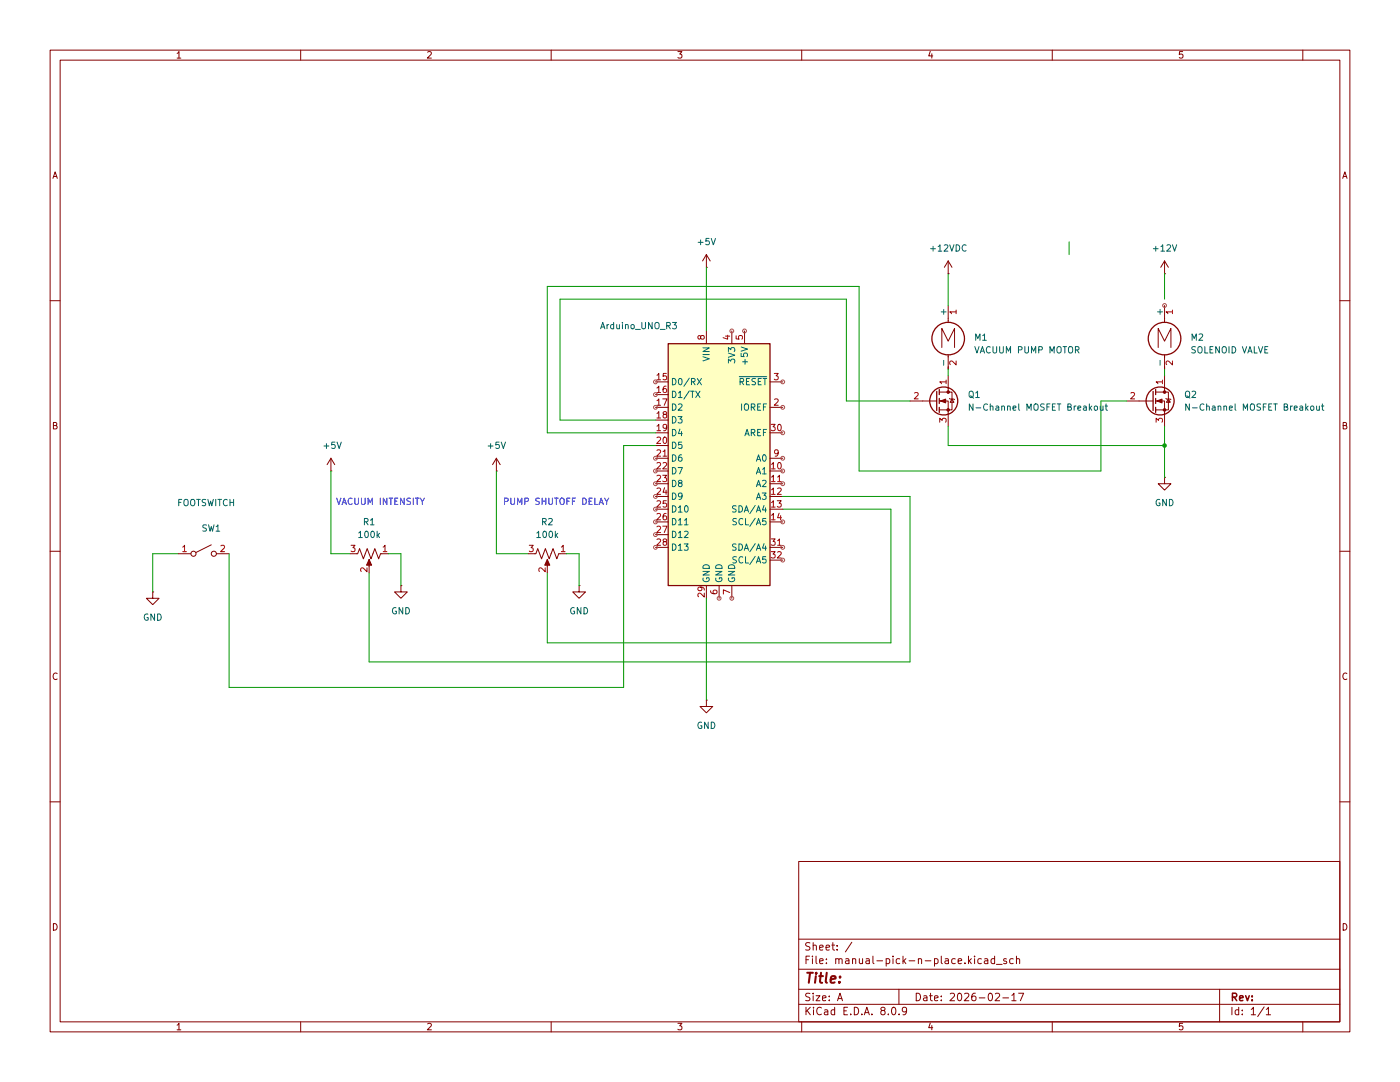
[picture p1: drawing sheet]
(kicad_sch
 (version 20231120)
 (generator "eeschema")
 (generator_version "8.0")
 (paper "A")
 (title_block
  (date "2026-02-17"))
 (lib_symbols
  (symbol "Device:R_Potentiometer_US"
   (pin_names
    (offset 1.016) hide) (exclude_from_sim no) (in_bom yes) (on_board yes)
   (property "Reference" "RV" (at -4.445 0 90) (effects (font (size 1.27 1.27))))
   (property "Value" "R_Potentiometer_US" (at -2.54 0 90) (effects (font (size 1.27 1.27))))
   (property "Footprint" "" (at 0 0 0) (effects (font (size 1.27 1.27)) (hide yes)))
   (property "Datasheet" "~" (at 0 0 0) (effects (font (size 1.27 1.27)) (hide yes)))
   (property "Description" "Potentiometer, US symbol" (at 0 0 0) (effects (font (size 1.27 1.27)) (hide yes)))
   (symbol "R_Potentiometer_US_0_1"
    (polyline (pts (xy 0 -2.286) (xy 0 -2.54)) (stroke (width 0) (type default)) (fill (type none)))
    (polyline (pts (xy 0 2.54) (xy 0 2.286)) (stroke (width 0) (type default)) (fill (type none)))
    (polyline (pts (xy 2.54 0) (xy 1.524 0)) (stroke (width 0) (type default)) (fill (type none)))
    (polyline (pts (xy 1.143 0) (xy 2.286 0.508) (xy 2.286 -0.508) (xy 1.143 0)) (stroke (width 0) (type default)) (fill (type outline)))
    (polyline (pts (xy 0 -0.762) (xy 1.016 -1.143) (xy 0 -1.524) (xy -1.016 -1.905) (xy 0 -2.286)) (stroke (width 0) (type default)) (fill (type none)))
    (polyline (pts (xy 0 0.762) (xy 1.016 0.381) (xy 0 0) (xy -1.016 -0.381) (xy 0 -0.762)) (stroke (width 0) (type default)) (fill (type none)))
    (polyline (pts (xy 0 2.286) (xy 1.016 1.905) (xy 0 1.524) (xy -1.016 1.143) (xy 0 0.762)) (stroke (width 0) (type default)) (fill (type none))))
   (symbol "R_Potentiometer_US_1_1"
    (pin passive line (at 0 3.81 270) (length 1.27) (name "1" (effects (font (size 1.27 1.27)))) (number "1" (effects (font (size 1.27 1.27)))))
    (pin passive line (at 3.81 0 180) (length 1.27) (name "2" (effects (font (size 1.27 1.27)))) (number "2" (effects (font (size 1.27 1.27)))))
    (pin passive line (at 0 -3.81 90) (length 1.27) (name "3" (effects (font (size 1.27 1.27)))) (number "3" (effects (font (size 1.27 1.27)))))))
  (symbol "MCU_Module:Arduino_UNO_R3" (exclude_from_sim no) (in_bom yes) (on_board yes)
   (property "Reference" "A" (at -10.16 23.495 0) (effects (font (size 1.27 1.27)) (justify left bottom)))
   (property "Value" "Arduino_UNO_R3" (at 5.08 -26.67 0) (effects (font (size 1.27 1.27)) (justify left top)))
   (property "Footprint" "Module:Arduino_UNO_R3" (at 0 0 0) (effects (font (size 1.27 1.27)
    (italic yes)) (hide yes)))
   (property "Datasheet" "https://www.arduino.cc/en/Main/arduinoBoardUno" (at 0 0 0) (effects (font (size 1.27 1.27)) (hide yes)))
   (property "Description" "Arduino UNO Microcontroller Module, release 3" (at 0 0 0) (effects (font (size 1.27 1.27)) (hide yes)))
   (symbol "Arduino_UNO_R3_0_1"
    (rectangle (start -10.16 22.86) (end 10.16 -25.4) (stroke (width 0.254) (type default)) (fill (type background))))
   (symbol "Arduino_UNO_R3_1_1"
    (pin no_connect line (at -10.16 -20.32 0) (length 2.54) hide (name "NC" (effects (font (size 1.27 1.27)))) (number "1" (effects (font (size 1.27 1.27)))))
    (pin bidirectional line (at 12.7 -2.54 180) (length 2.54) (name "A1" (effects (font (size 1.27 1.27)))) (number "10" (effects (font (size 1.27 1.27)))))
    (pin bidirectional line (at 12.7 -5.08 180) (length 2.54) (name "A2" (effects (font (size 1.27 1.27)))) (number "11" (effects (font (size 1.27 1.27)))))
    (pin bidirectional line (at 12.7 -7.62 180) (length 2.54) (name "A3" (effects (font (size 1.27 1.27)))) (number "12" (effects (font (size 1.27 1.27)))))
    (pin bidirectional line (at 12.7 -10.16 180) (length 2.54) (name "SDA/A4" (effects (font (size 1.27 1.27)))) (number "13" (effects (font (size 1.27 1.27)))))
    (pin bidirectional line (at 12.7 -12.7 180) (length 2.54) (name "SCL/A5" (effects (font (size 1.27 1.27)))) (number "14" (effects (font (size 1.27 1.27)))))
    (pin bidirectional line (at -12.7 15.24 0) (length 2.54) (name "D0/RX" (effects (font (size 1.27 1.27)))) (number "15" (effects (font (size 1.27 1.27)))))
    (pin bidirectional line (at -12.7 12.7 0) (length 2.54) (name "D1/TX" (effects (font (size 1.27 1.27)))) (number "16" (effects (font (size 1.27 1.27)))))
    (pin bidirectional line (at -12.7 10.16 0) (length 2.54) (name "D2" (effects (font (size 1.27 1.27)))) (number "17" (effects (font (size 1.27 1.27)))))
    (pin bidirectional line (at -12.7 7.62 0) (length 2.54) (name "D3" (effects (font (size 1.27 1.27)))) (number "18" (effects (font (size 1.27 1.27)))))
    (pin bidirectional line (at -12.7 5.08 0) (length 2.54) (name "D4" (effects (font (size 1.27 1.27)))) (number "19" (effects (font (size 1.27 1.27)))))
    (pin output line (at 12.7 10.16 180) (length 2.54) (name "IOREF" (effects (font (size 1.27 1.27)))) (number "2" (effects (font (size 1.27 1.27)))))
    (pin bidirectional line (at -12.7 2.54 0) (length 2.54) (name "D5" (effects (font (size 1.27 1.27)))) (number "20" (effects (font (size 1.27 1.27)))))
    (pin bidirectional line (at -12.7 0 0) (length 2.54) (name "D6" (effects (font (size 1.27 1.27)))) (number "21" (effects (font (size 1.27 1.27)))))
    (pin bidirectional line (at -12.7 -2.54 0) (length 2.54) (name "D7" (effects (font (size 1.27 1.27)))) (number "22" (effects (font (size 1.27 1.27)))))
    (pin bidirectional line (at -12.7 -5.08 0) (length 2.54) (name "D8" (effects (font (size 1.27 1.27)))) (number "23" (effects (font (size 1.27 1.27)))))
    (pin bidirectional line (at -12.7 -7.62 0) (length 2.54) (name "D9" (effects (font (size 1.27 1.27)))) (number "24" (effects (font (size 1.27 1.27)))))
    (pin bidirectional line (at -12.7 -10.16 0) (length 2.54) (name "D10" (effects (font (size 1.27 1.27)))) (number "25" (effects (font (size 1.27 1.27)))))
    (pin bidirectional line (at -12.7 -12.7 0) (length 2.54) (name "D11" (effects (font (size 1.27 1.27)))) (number "26" (effects (font (size 1.27 1.27)))))
    (pin bidirectional line (at -12.7 -15.24 0) (length 2.54) (name "D12" (effects (font (size 1.27 1.27)))) (number "27" (effects (font (size 1.27 1.27)))))
    (pin bidirectional line (at -12.7 -17.78 0) (length 2.54) (name "D13" (effects (font (size 1.27 1.27)))) (number "28" (effects (font (size 1.27 1.27)))))
    (pin power_in line (at -2.54 -27.94 90) (length 2.54) (name "GND" (effects (font (size 1.27 1.27)))) (number "29" (effects (font (size 1.27 1.27)))))
    (pin input line (at 12.7 15.24 180) (length 2.54) (name "~{RESET}" (effects (font (size 1.27 1.27)))) (number "3" (effects (font (size 1.27 1.27)))))
    (pin input line (at 12.7 5.08 180) (length 2.54) (name "AREF" (effects (font (size 1.27 1.27)))) (number "30" (effects (font (size 1.27 1.27)))))
    (pin bidirectional line (at 12.7 -17.78 180) (length 2.54) (name "SDA/A4" (effects (font (size 1.27 1.27)))) (number "31" (effects (font (size 1.27 1.27)))))
    (pin bidirectional line (at 12.7 -20.32 180) (length 2.54) (name "SCL/A5" (effects (font (size 1.27 1.27)))) (number "32" (effects (font (size 1.27 1.27)))))
    (pin power_out line (at 2.54 25.4 270) (length 2.54) (name "3V3" (effects (font (size 1.27 1.27)))) (number "4" (effects (font (size 1.27 1.27)))))
    (pin power_out line (at 5.08 25.4 270) (length 2.54) (name "+5V" (effects (font (size 1.27 1.27)))) (number "5" (effects (font (size 1.27 1.27)))))
    (pin power_in line (at 0 -27.94 90) (length 2.54) (name "GND" (effects (font (size 1.27 1.27)))) (number "6" (effects (font (size 1.27 1.27)))))
    (pin power_in line (at 2.54 -27.94 90) (length 2.54) (name "GND" (effects (font (size 1.27 1.27)))) (number "7" (effects (font (size 1.27 1.27)))))
    (pin power_in line (at -2.54 25.4 270) (length 2.54) (name "VIN" (effects (font (size 1.27 1.27)))) (number "8" (effects (font (size 1.27 1.27)))))
    (pin bidirectional line (at 12.7 0 180) (length 2.54) (name "A0" (effects (font (size 1.27 1.27)))) (number "9" (effects (font (size 1.27 1.27)))))))
  (symbol "Motor:Motor_DC"
   (pin_names
    (offset 0)) (exclude_from_sim no) (in_bom yes) (on_board yes)
   (property "Reference" "M" (at 2.54 2.54 0) (effects (font (size 1.27 1.27)) (justify left)))
   (property "Value" "Motor_DC" (at 2.54 -5.08 0) (effects (font (size 1.27 1.27)) (justify left top)))
   (property "Footprint" "" (at 0 -2.286 0) (effects (font (size 1.27 1.27)) (hide yes)))
   (property "Datasheet" "~" (at 0 -2.286 0) (effects (font (size 1.27 1.27)) (hide yes)))
   (property "Description" "DC Motor" (at 0 0 0) (effects (font (size 1.27 1.27)) (hide yes)))
   (symbol "Motor_DC_0_0"
    (polyline (pts (xy -1.27 -3.302) (xy -1.27 0.508) (xy 0 -2.032) (xy 1.27 0.508) (xy 1.27 -3.302)) (stroke (width 0) (type default)) (fill (type none))))
   (symbol "Motor_DC_0_1"
    (circle (center 0 -1.524) (radius 3.2512) (stroke (width 0.254) (type default)) (fill (type none)))
    (polyline (pts (xy 0 -7.62) (xy 0 -7.112)) (stroke (width 0) (type default)) (fill (type none)))
    (polyline (pts (xy 0 -4.7752) (xy 0 -5.1816)) (stroke (width 0) (type default)) (fill (type none)))
    (polyline (pts (xy 0 1.7272) (xy 0 2.0828)) (stroke (width 0) (type default)) (fill (type none)))
    (polyline (pts (xy 0 2.032) (xy 0 2.54)) (stroke (width 0) (type default)) (fill (type none))))
   (symbol "Motor_DC_1_1"
    (pin passive line (at 0 5.08 270) (length 2.54) (name "+" (effects (font (size 1.27 1.27)))) (number "1" (effects (font (size 1.27 1.27)))))
    (pin passive line (at 0 -7.62 90) (length 2.54) (name "-" (effects (font (size 1.27 1.27)))) (number "2" (effects (font (size 1.27 1.27)))))))
  (symbol "Switch:SW_SPST"
   (pin_names
    (offset 0) hide) (exclude_from_sim no) (in_bom yes) (on_board yes)
   (property "Reference" "SW" (at 0 3.175 0) (effects (font (size 1.27 1.27))))
   (property "Value" "SW_SPST" (at 0 -2.54 0) (effects (font (size 1.27 1.27))))
   (property "Footprint" "" (at 0 0 0) (effects (font (size 1.27 1.27)) (hide yes)))
   (property "Datasheet" "~" (at 0 0 0) (effects (font (size 1.27 1.27)) (hide yes)))
   (property "Description" "Single Pole Single Throw (SPST) switch" (at 0 0 0) (effects (font (size 1.27 1.27)) (hide yes)))
   (symbol "SW_SPST_0_0"
    (circle (center -2.032 0) (radius 0.508) (stroke (width 0) (type default)) (fill (type none)))
    (polyline (pts (xy -1.524 0.254) (xy 1.524 1.778)) (stroke (width 0) (type default)) (fill (type none)))
    (circle (center 2.032 0) (radius 0.508) (stroke (width 0) (type default)) (fill (type none))))
   (symbol "SW_SPST_1_1"
    (pin passive line (at -5.08 0 0) (length 2.54) (name "A" (effects (font (size 1.27 1.27)))) (number "1" (effects (font (size 1.27 1.27)))))
    (pin passive line (at 5.08 0 180) (length 2.54) (name "B" (effects (font (size 1.27 1.27)))) (number "2" (effects (font (size 1.27 1.27)))))))
  (symbol "Transistor_FET:BS108"
   (pin_names hide) (exclude_from_sim no) (in_bom yes) (on_board yes)
   (property "Reference" "Q" (at 5.08 1.905 0) (effects (font (size 1.27 1.27)) (justify left)))
   (property "Value" "BS108" (at 5.08 0 0) (effects (font (size 1.27 1.27)) (justify left)))
   (property "Footprint" "Package_TO_SOT_THT:TO-92_Inline" (at 5.08 -1.905 0) (effects (font (size 1.27 1.27)
    (italic yes)) (justify left) (hide yes)))
   (property "Datasheet" "http://www.redrok.com/MOSFET_BS108_200V_250mA_8O_Vth1.5_TO-92.PDF" (at 5.08 -3.81 0) (effects (font (size 1.27 1.27)) (justify left) (hide yes)))
   (property "Description" "0.25A Id, 200V Vds, N-Channel MOSFET, TO-92" (at 0 0 0) (effects (font (size 1.27 1.27)) (hide yes)))
   (symbol "BS108_0_1"
    (polyline (pts (xy 0.254 0) (xy -2.54 0)) (stroke (width 0) (type default)) (fill (type none)))
    (polyline (pts (xy 0.254 1.905) (xy 0.254 -1.905)) (stroke (width 0.254) (type default)) (fill (type none)))
    (polyline (pts (xy 0.762 -1.27) (xy 0.762 -2.286)) (stroke (width 0.254) (type default)) (fill (type none)))
    (polyline (pts (xy 0.762 0.508) (xy 0.762 -0.508)) (stroke (width 0.254) (type default)) (fill (type none)))
    (polyline (pts (xy 0.762 2.286) (xy 0.762 1.27)) (stroke (width 0.254) (type default)) (fill (type none)))
    (polyline (pts (xy 2.54 2.54) (xy 2.54 1.778)) (stroke (width 0) (type default)) (fill (type none)))
    (polyline (pts (xy 2.54 -2.54) (xy 2.54 0) (xy 0.762 0)) (stroke (width 0) (type default)) (fill (type none)))
    (polyline (pts (xy 0.762 -1.778) (xy 3.302 -1.778) (xy 3.302 1.778) (xy 0.762 1.778)) (stroke (width 0) (type default)) (fill (type none)))
    (polyline (pts (xy 1.016 0) (xy 2.032 0.381) (xy 2.032 -0.381) (xy 1.016 0)) (stroke (width 0) (type default)) (fill (type outline)))
    (polyline (pts (xy 2.794 0.508) (xy 2.921 0.381) (xy 3.683 0.381) (xy 3.81 0.254)) (stroke (width 0) (type default)) (fill (type none)))
    (polyline (pts (xy 3.302 0.381) (xy 2.921 -0.254) (xy 3.683 -0.254) (xy 3.302 0.381)) (stroke (width 0) (type default)) (fill (type none)))
    (circle (center 1.651 0) (radius 2.794) (stroke (width 0.254) (type default)) (fill (type none)))
    (circle (center 2.54 -1.778) (radius 0.254) (stroke (width 0) (type default)) (fill (type outline)))
    (circle (center 2.54 1.778) (radius 0.254) (stroke (width 0) (type default)) (fill (type outline))))
   (symbol "BS108_1_1"
    (pin passive line (at 2.54 5.08 270) (length 2.54) (name "D" (effects (font (size 1.27 1.27)))) (number "1" (effects (font (size 1.27 1.27)))))
    (pin input line (at -5.08 0 0) (length 2.54) (name "G" (effects (font (size 1.27 1.27)))) (number "2" (effects (font (size 1.27 1.27)))))
    (pin passive line (at 2.54 -5.08 90) (length 2.54) (name "S" (effects (font (size 1.27 1.27)))) (number "3" (effects (font (size 1.27 1.27)))))))
  (symbol "power:+12V"
   (power)
   (pin_numbers hide)
   (pin_names
    (offset 0) hide) (exclude_from_sim no) (in_bom yes) (on_board yes)
   (property "Reference" "#PWR" (at 0 -3.81 0) (effects (font (size 1.27 1.27)) (hide yes)))
   (property "Value" "+12V" (at 0 3.556 0) (effects (font (size 1.27 1.27))))
   (property "Footprint" "" (at 0 0 0) (effects (font (size 1.27 1.27)) (hide yes)))
   (property "Datasheet" "" (at 0 0 0) (effects (font (size 1.27 1.27)) (hide yes)))
   (property "Description" "Power symbol creates a global label with name \"+12V\"" (at 0 0 0) (effects (font (size 1.27 1.27)) (hide yes)))
   (symbol "+12V_0_1"
    (polyline (pts (xy -0.762 1.27) (xy 0 2.54)) (stroke (width 0) (type default)) (fill (type none)))
    (polyline (pts (xy 0 0) (xy 0 2.54)) (stroke (width 0) (type default)) (fill (type none)))
    (polyline (pts (xy 0 2.54) (xy 0.762 1.27)) (stroke (width 0) (type default)) (fill (type none))))
   (symbol "+12V_1_1"
    (pin power_in line (at 0 0 90) (length 0) (name "~" (effects (font (size 1.27 1.27)))) (number "1" (effects (font (size 1.27 1.27)))))))
  (symbol "power:+5V"
   (power)
   (pin_numbers hide)
   (pin_names
    (offset 0) hide) (exclude_from_sim no) (in_bom yes) (on_board yes)
   (property "Reference" "#PWR" (at 0 -3.81 0) (effects (font (size 1.27 1.27)) (hide yes)))
   (property "Value" "+5V" (at 0 3.556 0) (effects (font (size 1.27 1.27))))
   (property "Footprint" "" (at 0 0 0) (effects (font (size 1.27 1.27)) (hide yes)))
   (property "Datasheet" "" (at 0 0 0) (effects (font (size 1.27 1.27)) (hide yes)))
   (property "Description" "Power symbol creates a global label with name \"+5V\"" (at 0 0 0) (effects (font (size 1.27 1.27)) (hide yes)))
   (symbol "+5V_0_1"
    (polyline (pts (xy -0.762 1.27) (xy 0 2.54)) (stroke (width 0) (type default)) (fill (type none)))
    (polyline (pts (xy 0 0) (xy 0 2.54)) (stroke (width 0) (type default)) (fill (type none)))
    (polyline (pts (xy 0 2.54) (xy 0.762 1.27)) (stroke (width 0) (type default)) (fill (type none))))
   (symbol "+5V_1_1"
    (pin power_in line (at 0 0 90) (length 0) (name "~" (effects (font (size 1.27 1.27)))) (number "1" (effects (font (size 1.27 1.27)))))))
  (symbol "power:GND"
   (power)
   (pin_numbers hide)
   (pin_names
    (offset 0) hide) (exclude_from_sim no) (in_bom yes) (on_board yes)
   (property "Reference" "#PWR" (at 0 -6.35 0) (effects (font (size 1.27 1.27)) (hide yes)))
   (property "Value" "GND" (at 0 -3.81 0) (effects (font (size 1.27 1.27))))
   (property "Footprint" "" (at 0 0 0) (effects (font (size 1.27 1.27)) (hide yes)))
   (property "Datasheet" "" (at 0 0 0) (effects (font (size 1.27 1.27)) (hide yes)))
   (property "Description" "Power symbol creates a global label with name \"GND\" , ground" (at 0 0 0) (effects (font (size 1.27 1.27)) (hide yes)))
   (symbol "GND_0_1"
    (polyline (pts (xy 0 0) (xy 0 -1.27) (xy 1.27 -1.27) (xy 0 -2.54) (xy -1.27 -1.27) (xy 0 -1.27)) (stroke (width 0) (type default)) (fill (type none))))
   (symbol "GND_1_1"
    (pin power_in line (at 0 0 270) (length 0) (name "~" (effects (font (size 1.27 1.27)))) (number "1" (effects (font (size 1.27 1.27))))))))
 (junction
  (at 232.41 88.9)
  (diameter 0)
  (color 0 0 0 0))
 (wire
  (pts (xy 77.47 110.49) (xy 80.01 110.49))
  (stroke (width 0) (type default)))
 (wire
  (pts (xy 99.06 93.98) (xy 99.06 110.49))
  (stroke (width 0) (type default)))
 (wire
  (pts (xy 168.91 59.69) (xy 168.91 80.01))
  (stroke (width 0) (type default)))
 (wire
  (pts (xy 232.41 88.9) (xy 232.41 95.25))
  (stroke (width 0) (type default)))
 (wire
  (pts (xy 124.46 88.9) (xy 124.46 137.16))
  (stroke (width 0) (type default)))
 (wire
  (pts (xy 189.23 88.9) (xy 232.41 88.9))
  (stroke (width 0) (type default)))
 (wire
  (pts (xy 130.81 83.82) (xy 111.76 83.82))
  (stroke (width 0) (type default)))
 (wire
  (pts (xy 140.97 53.34) (xy 140.97 66.04))
  (stroke (width 0) (type default)))
 (wire
  (pts (xy 140.97 119.38) (xy 140.97 139.7))
  (stroke (width 0) (type default)))
 (wire
  (pts (xy 73.66 114.3) (xy 73.66 132.08))
  (stroke (width 0) (type default)))
 (wire
  (pts (xy 30.48 110.49) (xy 30.48 118.11))
  (stroke (width 0) (type default)))
 (wire
  (pts (xy 80.01 110.49) (xy 80.01 116.84))
  (stroke (width 0) (type default)))
 (wire
  (pts (xy 189.23 74.93) (xy 189.23 73.66))
  (stroke (width 0) (type default)))
 (wire
  (pts (xy 189.23 85.09) (xy 189.23 88.9))
  (stroke (width 0) (type default)))
 (wire
  (pts (xy 232.41 88.9) (xy 232.41 85.09))
  (stroke (width 0) (type default)))
 (wire
  (pts (xy 109.22 57.15) (xy 171.45 57.15))
  (stroke (width 0) (type default)))
 (wire
  (pts (xy 109.22 128.27) (xy 177.8 128.27))
  (stroke (width 0) (type default)))
 (wire
  (pts (xy 232.41 73.66) (xy 232.41 74.93))
  (stroke (width 0) (type default)))
 (wire
  (pts (xy 168.91 80.01) (xy 181.61 80.01))
  (stroke (width 0) (type default)))
 (wire
  (pts (xy 66.04 93.98) (xy 66.04 110.49))
  (stroke (width 0) (type default)))
 (wire
  (pts (xy 177.8 128.27) (xy 177.8 101.6))
  (stroke (width 0) (type default)))
 (wire
  (pts (xy 156.21 99.06) (xy 181.61 99.06))
  (stroke (width 0) (type default)))
 (wire
  (pts (xy 69.85 110.49) (xy 66.04 110.49))
  (stroke (width 0) (type default)))
 (wire
  (pts (xy 45.72 110.49) (xy 45.72 137.16))
  (stroke (width 0) (type default)))
 (wire
  (pts (xy 113.03 110.49) (xy 115.57 110.49))
  (stroke (width 0) (type default)))
 (wire
  (pts (xy 124.46 137.16) (xy 45.72 137.16))
  (stroke (width 0) (type default)))
 (wire
  (pts (xy 171.45 93.98) (xy 219.71 93.98))
  (stroke (width 0) (type default)))
 (wire
  (pts (xy 177.8 101.6) (xy 156.21 101.6))
  (stroke (width 0) (type default)))
 (wire
  (pts (xy 232.41 54.61) (xy 232.41 59.69))
  (stroke (width 0) (type default)))
 (wire
  (pts (xy 109.22 114.3) (xy 109.22 128.27))
  (stroke (width 0) (type default)))
 (wire
  (pts (xy 73.66 132.08) (xy 181.61 132.08))
  (stroke (width 0) (type default)))
 (wire
  (pts (xy 219.71 80.01) (xy 224.79 80.01))
  (stroke (width 0) (type default)))
 (wire
  (pts (xy 213.36 48.26) (xy 213.36 50.8))
  (stroke (width 0) (type default)))
 (wire
  (pts (xy 30.48 110.49) (xy 35.56 110.49))
  (stroke (width 0) (type default)))
 (wire
  (pts (xy 130.81 88.9) (xy 124.46 88.9))
  (stroke (width 0) (type default)))
 (wire
  (pts (xy 105.41 110.49) (xy 99.06 110.49))
  (stroke (width 0) (type default)))
 (wire
  (pts (xy 189.23 54.61) (xy 189.23 60.96))
  (stroke (width 0) (type default)))
 (wire
  (pts (xy 109.22 86.36) (xy 109.22 57.15))
  (stroke (width 0) (type default)))
 (wire
  (pts (xy 130.81 86.36) (xy 109.22 86.36))
  (stroke (width 0) (type default)))
 (wire
  (pts (xy 181.61 132.08) (xy 181.61 99.06))
  (stroke (width 0) (type default)))
 (wire
  (pts (xy 115.57 110.49) (xy 115.57 116.84))
  (stroke (width 0) (type default)))
 (wire
  (pts (xy 171.45 57.15) (xy 171.45 93.98))
  (stroke (width 0) (type default)))
 (wire
  (pts (xy 219.71 93.98) (xy 219.71 80.01))
  (stroke (width 0) (type default)))
 (wire
  (pts (xy 111.76 59.69) (xy 168.91 59.69))
  (stroke (width 0) (type default)))
 (wire
  (pts (xy 111.76 83.82) (xy 111.76 59.69))
  (stroke (width 0) (type default)))
 (text "VACUUM INTENSITY"
  (exclude_from_sim no)
  (at 75.946 100.33 0)
  (effects (font (size 1.27 1.27))))
 (text "PUMP SHUTOFF DELAY"
  (exclude_from_sim no)
  (at 110.998 100.33 0)
  (effects (font (size 1.27 1.27))))
 (symbol
  (lib_id "Motor:Motor_DC")
  (at 189.23 66.04 0)
  (unit 1)
  (exclude_from_sim no)
  (in_bom yes)
  (on_board yes)
  (dnp no)
  (fields_autoplaced yes)
  (property "Reference" "M1" (at 194.31 67.3099 0) (effects (font (size 1.27 1.27)) (justify left)))
  (property "Value" "VACUUM PUMP MOTOR" (at 194.31 69.8499 0) (effects (font (size 1.27 1.27)) (justify left)))
  (property "Footprint" "" (at 189.23 68.326 0) (effects (font (size 1.27 1.27)) (hide yes)))
  (property "Datasheet" "~" (at 189.23 68.326 0) (effects (font (size 1.27 1.27)) (hide yes)))
  (property "Description" "DC Motor" (at 189.23 66.04 0) (effects (font (size 1.27 1.27)) (hide yes)))
  (pin "1")
  (pin "2"))
 (symbol
  (lib_id "Device:R_Potentiometer_US")
  (at 109.22 110.49 270)
  (unit 1)
  (exclude_from_sim no)
  (in_bom yes)
  (on_board yes)
  (dnp no)
  (fields_autoplaced yes)
  (property "Reference" "R2" (at 109.22 104.14 90) (effects (font (size 1.27 1.27))))
  (property "Value" "100k" (at 109.22 106.68 90) (effects (font (size 1.27 1.27))))
  (property "Footprint" "" (at 109.22 110.49 0) (effects (font (size 1.27 1.27)) (hide yes)))
  (property "Datasheet" "~" (at 109.22 110.49 0) (effects (font (size 1.27 1.27)) (hide yes)))
  (property "Description" "Potentiometer, US symbol" (at 109.22 110.49 0) (effects (font (size 1.27 1.27)) (hide yes)))
  (pin "1")
  (pin "2")
  (pin "3"))
 (symbol
  (lib_id "Motor:Motor_DC")
  (at 232.41 66.04 0)
  (unit 1)
  (exclude_from_sim no)
  (in_bom yes)
  (on_board yes)
  (dnp no)
  (fields_autoplaced yes)
  (property "Reference" "M2" (at 237.49 67.3099 0) (effects (font (size 1.27 1.27)) (justify left)))
  (property "Value" "SOLENOID VALVE" (at 237.49 69.8499 0) (effects (font (size 1.27 1.27)) (justify left)))
  (property "Footprint" "" (at 232.41 68.326 0) (effects (font (size 1.27 1.27)) (hide yes)))
  (property "Datasheet" "~" (at 232.41 68.326 0) (effects (font (size 1.27 1.27)) (hide yes)))
  (property "Description" "DC Motor" (at 232.41 66.04 0) (effects (font (size 1.27 1.27)) (hide yes)))
  (pin "2")
  (pin "1"))
 (symbol
  (lib_id "Device:R_Potentiometer_US")
  (at 73.66 110.49 270)
  (unit 1)
  (exclude_from_sim no)
  (in_bom yes)
  (on_board yes)
  (dnp no)
  (fields_autoplaced yes)
  (property "Reference" "R1" (at 73.66 104.14 90) (effects (font (size 1.27 1.27))))
  (property "Value" "100k" (at 73.66 106.68 90) (effects (font (size 1.27 1.27))))
  (property "Footprint" "" (at 73.66 110.49 0) (effects (font (size 1.27 1.27)) (hide yes)))
  (property "Datasheet" "~" (at 73.66 110.49 0) (effects (font (size 1.27 1.27)) (hide yes)))
  (property "Description" "Potentiometer, US symbol" (at 73.66 110.49 0) (effects (font (size 1.27 1.27)) (hide yes)))
  (pin "1")
  (pin "2")
  (pin "3"))
 (symbol
  (lib_id "power:GND")
  (at 80.01 116.84 0)
  (unit 1)
  (exclude_from_sim no)
  (in_bom yes)
  (on_board yes)
  (dnp no)
  (fields_autoplaced yes)
  (property "Reference" "#PWR7" (at 80.01 123.19 0) (effects (font (size 1.27 1.27)) (hide yes)))
  (property "Value" "GND" (at 80.01 121.92 0) (effects (font (size 1.27 1.27))))
  (property "Footprint" "" (at 80.01 116.84 0) (effects (font (size 1.27 1.27)) (hide yes)))
  (property "Datasheet" "" (at 80.01 116.84 0) (effects (font (size 1.27 1.27)) (hide yes)))
  (property "Description" "Power symbol creates a global label with name \"GND\" , ground" (at 80.01 116.84 0) (effects (font (size 1.27 1.27)) (hide yes)))
  (pin "1"))
 (symbol
  (lib_id "power:+5V")
  (at 99.06 93.98 0)
  (unit 1)
  (exclude_from_sim no)
  (in_bom yes)
  (on_board yes)
  (dnp no)
  (fields_autoplaced yes)
  (property "Reference" "#PWR4" (at 99.06 97.79 0) (effects (font (size 1.27 1.27)) (hide yes)))
  (property "Value" "+5V" (at 99.06 88.9 0) (effects (font (size 1.27 1.27))))
  (property "Footprint" "" (at 99.06 93.98 0) (effects (font (size 1.27 1.27)) (hide yes)))
  (property "Datasheet" "" (at 99.06 93.98 0) (effects (font (size 1.27 1.27)) (hide yes)))
  (property "Description" "Power symbol creates a global label with name \"+5V\"" (at 99.06 93.98 0) (effects (font (size 1.27 1.27)) (hide yes)))
  (pin "1"))
 (symbol
  (lib_id "Transistor_FET:BS108")
  (at 186.69 80.01 0)
  (unit 1)
  (exclude_from_sim no)
  (in_bom yes)
  (on_board yes)
  (dnp no)
  (fields_autoplaced yes)
  (property "Reference" "Q1" (at 193.04 78.7399 0) (effects (font (size 1.27 1.27)) (justify left)))
  (property "Value" "N-Channel MOSFET Breakout" (at 193.04 81.2799 0) (effects (font (size 1.27 1.27)) (justify left)))
  (property "Footprint" "Package_TO_SOT_THT:TO-92_Inline" (at 191.77 81.915 0) (effects (font (size 1.27 1.27)
    (italic yes)) (justify left) (hide yes)))
  (property "Datasheet" "http://www.redrok.com/MOSFET_BS108_200V_250mA_8O_Vth1.5_TO-92.PDF" (at 191.77 83.82 0) (effects (font (size 1.27 1.27)) (justify left) (hide yes)))
  (property "Description" "0.25A Id, 200V Vds, N-Channel MOSFET, TO-92" (at 186.69 80.01 0) (effects (font (size 1.27 1.27)) (hide yes)))
  (pin "2")
  (pin "1")
  (pin "3"))
 (symbol
  (lib_id "Transistor_FET:BS108")
  (at 229.87 80.01 0)
  (unit 1)
  (exclude_from_sim no)
  (in_bom yes)
  (on_board yes)
  (dnp no)
  (fields_autoplaced yes)
  (property "Reference" "Q2" (at 236.22 78.7399 0) (effects (font (size 1.27 1.27)) (justify left)))
  (property "Value" "N-Channel MOSFET Breakout" (at 236.22 81.2799 0) (effects (font (size 1.27 1.27)) (justify left)))
  (property "Footprint" "Package_TO_SOT_THT:TO-92_Inline" (at 234.95 81.915 0) (effects (font (size 1.27 1.27)
    (italic yes)) (justify left) (hide yes)))
  (property "Datasheet" "http://www.redrok.com/MOSFET_BS108_200V_250mA_8O_Vth1.5_TO-92.PDF" (at 234.95 83.82 0) (effects (font (size 1.27 1.27)) (justify left) (hide yes)))
  (property "Description" "0.25A Id, 200V Vds, N-Channel MOSFET, TO-92" (at 229.87 80.01 0) (effects (font (size 1.27 1.27)) (hide yes)))
  (pin "3")
  (pin "1")
  (pin "2"))
 (symbol
  (lib_id "Switch:SW_SPST")
  (at 40.64 110.49 0)
  (unit 1)
  (exclude_from_sim no)
  (in_bom yes)
  (on_board yes)
  (dnp no)
  (property "Reference" "SW1" (at 42.164 105.41 0) (effects (font (size 1.27 1.27))))
  (property "Value" "FOOTSWITCH" (at 41.148 100.33 0) (effects (font (size 1.27 1.27))))
  (property "Footprint" "" (at 40.64 110.49 0) (effects (font (size 1.27 1.27)) (hide yes)))
  (property "Datasheet" "~" (at 40.64 110.49 0) (effects (font (size 1.27 1.27)) (hide yes)))
  (property "Description" "Single Pole Single Throw (SPST) switch" (at 40.64 110.49 0) (effects (font (size 1.27 1.27)) (hide yes)))
  (pin "2")
  (pin "1"))
 (symbol
  (lib_id "power:GND")
  (at 140.97 139.7 0)
  (unit 1)
  (exclude_from_sim no)
  (in_bom yes)
  (on_board yes)
  (dnp no)
  (fields_autoplaced yes)
  (property "Reference" "#PWR10" (at 140.97 146.05 0) (effects (font (size 1.27 1.27)) (hide yes)))
  (property "Value" "GND" (at 140.97 144.78 0) (effects (font (size 1.27 1.27))))
  (property "Footprint" "" (at 140.97 139.7 0) (effects (font (size 1.27 1.27)) (hide yes)))
  (property "Datasheet" "" (at 140.97 139.7 0) (effects (font (size 1.27 1.27)) (hide yes)))
  (property "Description" "Power symbol creates a global label with name \"GND\" , ground" (at 140.97 139.7 0) (effects (font (size 1.27 1.27)) (hide yes)))
  (pin "1"))
 (symbol
  (lib_id "power:GND")
  (at 30.48 118.11 0)
  (unit 1)
  (exclude_from_sim no)
  (in_bom yes)
  (on_board yes)
  (dnp no)
  (fields_autoplaced yes)
  (property "Reference" "#PWR9" (at 30.48 124.46 0) (effects (font (size 1.27 1.27)) (hide yes)))
  (property "Value" "GND" (at 30.48 123.19 0) (effects (font (size 1.27 1.27))))
  (property "Footprint" "" (at 30.48 118.11 0) (effects (font (size 1.27 1.27)) (hide yes)))
  (property "Datasheet" "" (at 30.48 118.11 0) (effects (font (size 1.27 1.27)) (hide yes)))
  (property "Description" "Power symbol creates a global label with name \"GND\" , ground" (at 30.48 118.11 0) (effects (font (size 1.27 1.27)) (hide yes)))
  (pin "1"))
 (symbol
  (lib_id "power:GND")
  (at 115.57 116.84 0)
  (unit 1)
  (exclude_from_sim no)
  (in_bom yes)
  (on_board yes)
  (dnp no)
  (fields_autoplaced yes)
  (property "Reference" "#PWR8" (at 115.57 123.19 0) (effects (font (size 1.27 1.27)) (hide yes)))
  (property "Value" "GND" (at 115.57 121.92 0) (effects (font (size 1.27 1.27))))
  (property "Footprint" "" (at 115.57 116.84 0) (effects (font (size 1.27 1.27)) (hide yes)))
  (property "Datasheet" "" (at 115.57 116.84 0) (effects (font (size 1.27 1.27)) (hide yes)))
  (property "Description" "Power symbol creates a global label with name \"GND\" , ground" (at 115.57 116.84 0) (effects (font (size 1.27 1.27)) (hide yes)))
  (pin "1"))
 (symbol
  (lib_id "power:+12V")
  (at 189.23 54.61 0)
  (unit 1)
  (exclude_from_sim no)
  (in_bom yes)
  (on_board yes)
  (dnp no)
  (fields_autoplaced yes)
  (property "Reference" "#PWR1" (at 189.23 58.42 0) (effects (font (size 1.27 1.27)) (hide yes)))
  (property "Value" "+12VDC" (at 189.23 49.53 0) (effects (font (size 1.27 1.27))))
  (property "Footprint" "" (at 189.23 54.61 0) (effects (font (size 1.27 1.27)) (hide yes)))
  (property "Datasheet" "" (at 189.23 54.61 0) (effects (font (size 1.27 1.27)) (hide yes)))
  (property "Description" "Power symbol creates a global label with name \"+12V\"" (at 189.23 54.61 0) (effects (font (size 1.27 1.27)) (hide yes)))
  (pin "1"))
 (symbol
  (lib_id "power:+5V")
  (at 140.97 53.34 0)
  (unit 1)
  (exclude_from_sim no)
  (in_bom yes)
  (on_board yes)
  (dnp no)
  (fields_autoplaced yes)
  (property "Reference" "#PWR5" (at 140.97 57.15 0) (effects (font (size 1.27 1.27)) (hide yes)))
  (property "Value" "+5V" (at 140.97 48.26 0) (effects (font (size 1.27 1.27))))
  (property "Footprint" "" (at 140.97 53.34 0) (effects (font (size 1.27 1.27)) (hide yes)))
  (property "Datasheet" "" (at 140.97 53.34 0) (effects (font (size 1.27 1.27)) (hide yes)))
  (property "Description" "Power symbol creates a global label with name \"+5V\"" (at 140.97 53.34 0) (effects (font (size 1.27 1.27)) (hide yes)))
  (pin "1"))
 (symbol
  (lib_id "power:+12V")
  (at 232.41 54.61 0)
  (unit 1)
  (exclude_from_sim no)
  (in_bom yes)
  (on_board yes)
  (dnp no)
  (property "Reference" "#PWR2" (at 232.41 58.42 0) (effects (font (size 1.27 1.27)) (hide yes)))
  (property "Value" "+12V" (at 232.41 49.53 0) (effects (font (size 1.27 1.27))))
  (property "Footprint" "" (at 232.41 54.61 0) (effects (font (size 1.27 1.27)) (hide yes)))
  (property "Datasheet" "" (at 232.41 54.61 0) (effects (font (size 1.27 1.27)) (hide yes)))
  (property "Description" "Power symbol creates a global label with name \"+12V\"" (at 232.41 54.61 0) (effects (font (size 1.27 1.27)) (hide yes)))
  (pin "1"))
 (symbol
  (lib_id "MCU_Module:Arduino_UNO_R3")
  (at 143.51 91.44 0)
  (unit 1)
  (exclude_from_sim no)
  (in_bom yes)
  (on_board yes)
  (dnp no)
  (property "Reference" "A1" (at 150.7841 63.5 0) (effects (font (size 1.27 1.27)) (justify left) (hide yes)))
  (property "Value" "Arduino_UNO_R3" (at 119.634 65.024 0) (effects (font (size 1.27 1.27)) (justify left)))
  (property "Footprint" "Module:Arduino_UNO_R3" (at 143.51 91.44 0) (effects (font (size 1.27 1.27)
    (italic yes)) (hide yes)))
  (property "Datasheet" "https://www.arduino.cc/en/Main/arduinoBoardUno" (at 143.51 91.44 0) (effects (font (size 1.27 1.27)) (hide yes)))
  (property "Description" "Arduino UNO Microcontroller Module, release 3" (at 143.51 91.44 0) (effects (font (size 1.27 1.27)) (hide yes)))
  (pin "29")
  (pin "18")
  (pin "14")
  (pin "15")
  (pin "31")
  (pin "32")
  (pin "27")
  (pin "9")
  (pin "17")
  (pin "11")
  (pin "12")
  (pin "10")
  (pin "1")
  (pin "6")
  (pin "4")
  (pin "23")
  (pin "3")
  (pin "16")
  (pin "25")
  (pin "19")
  (pin "24")
  (pin "22")
  (pin "8")
  (pin "20")
  (pin "26")
  (pin "2")
  (pin "13")
  (pin "30")
  (pin "7")
  (pin "21")
  (pin "5")
  (pin "28"))
 (symbol
  (lib_id "power:+5V")
  (at 66.04 93.98 0)
  (unit 1)
  (exclude_from_sim no)
  (in_bom yes)
  (on_board yes)
  (dnp no)
  (property "Reference" "#PWR3" (at 66.04 97.79 0) (effects (font (size 1.27 1.27)) (hide yes)))
  (property "Value" "+5V" (at 66.294 88.9 0) (effects (font (size 1.27 1.27))))
  (property "Footprint" "" (at 66.04 93.98 0) (effects (font (size 1.27 1.27)) (hide yes)))
  (property "Datasheet" "" (at 66.04 93.98 0) (effects (font (size 1.27 1.27)) (hide yes)))
  (property "Description" "Power symbol creates a global label with name \"+5V\"" (at 66.04 93.98 0) (effects (font (size 1.27 1.27)) (hide yes)))
  (pin "1"))
 (symbol
  (lib_id "power:GND")
  (at 232.41 95.25 0)
  (unit 1)
  (exclude_from_sim no)
  (in_bom yes)
  (on_board yes)
  (dnp no)
  (fields_autoplaced yes)
  (property "Reference" "#PWR6" (at 232.41 101.6 0) (effects (font (size 1.27 1.27)) (hide yes)))
  (property "Value" "GND" (at 232.41 100.33 0) (effects (font (size 1.27 1.27))))
  (property "Footprint" "" (at 232.41 95.25 0) (effects (font (size 1.27 1.27)) (hide yes)))
  (property "Datasheet" "" (at 232.41 95.25 0) (effects (font (size 1.27 1.27)) (hide yes)))
  (property "Description" "Power symbol creates a global label with name \"GND\" , ground" (at 232.41 95.25 0) (effects (font (size 1.27 1.27)) (hide yes)))
  (pin "1"))
 (sheet_instances
  (path ""
   (page "1"))))
